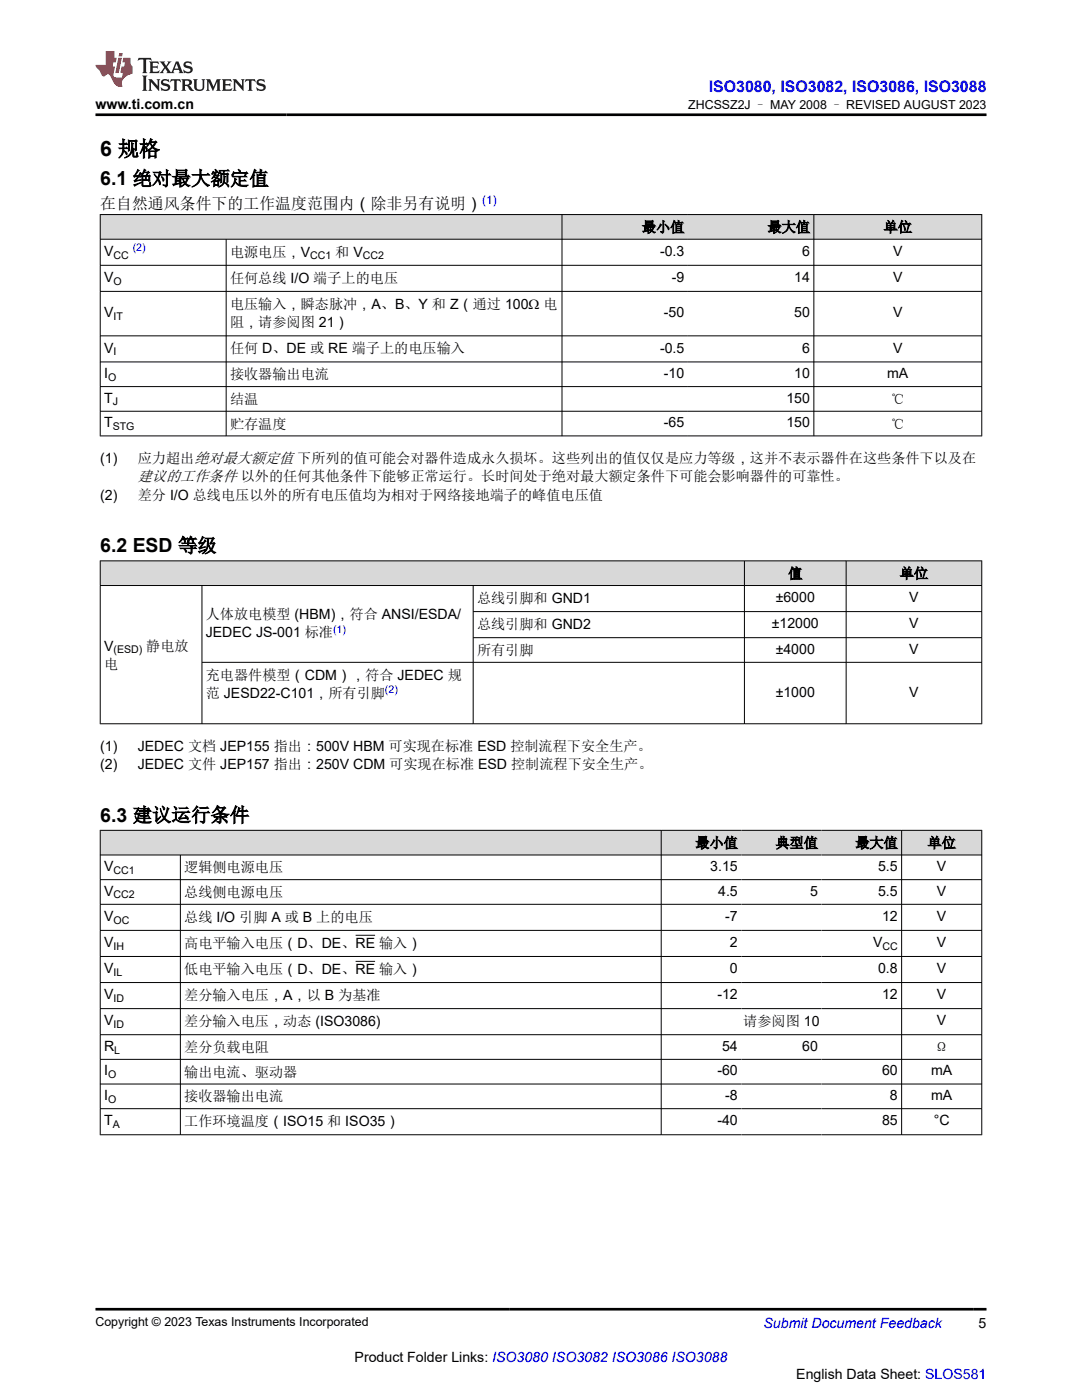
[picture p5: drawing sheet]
<svg xmlns="http://www.w3.org/2000/svg" width="216mm" height="279mm" viewBox="0 0 216 279" stroke-linecap="round" stroke-linejoin="round" font-family="sans-serif">
<g fill="#d8d8d8">
<path d="M20 42.8h175.9v4.9h-175.9z" fill-rule="evenodd"/>
<path d="M20.1 42.9h92v4.8h-92z" fill-rule="evenodd"/>
<path d="M112.2 42.9h25.1v4.8h-25.1z" fill-rule="evenodd"/>
<path d="M137.3 42.9h25v4.8h-25z" fill-rule="evenodd"/>
<path d="M162.5 42.9h33.3v4.8h-33.3z" fill-rule="evenodd"/>
</g>
<g fill="none" stroke="#000" stroke-width=".2">
<path d="M19.9 42.8h176.1M19.9 47.7h176.1M19.9 52.9h176.1M19.9 58.2h176.1M20 42.8v44.3M45.1 47.7v39.4M112.1 42.8v44.3M162.4 42.8v44.3M195.9 42.8v44.3M19.9 67h176.1M19.9 72.2h176.1M19.9 77.2h176.1"/>
<path d="M19.9 82.1h176.1M19.9 87h176.1"/>
</g>
<g fill="#d8d8d8">
<path d="M20 111.9h175.9v5h-175.9z" fill-rule="evenodd"/>
<path d="M20.1 112h128.4v4.8h-128.4z" fill-rule="evenodd"/>
<path d="M148.6 112h20.2v4.8h-20.2z" fill-rule="evenodd"/>
<path d="M168.9 112h26.9v4.8h-26.9z" fill-rule="evenodd"/>
</g>
<path d="M19.9 111.9h176.1M19.9 116.9h176.1M20 111.9v32.6M40.3 116.9v27.6M94.4 116.9v27.6M148.5 111.9v32.6M168.8 111.9v32.6M195.9 111.9v32.6M40.3 132.2h155.7M94.4 122.1h101.6M94.4 127.3h101.6M196 144.4h-176.1" fill="none" stroke="#000" stroke-width=".2"/>
<g fill="#d8d8d8">
<path d="M20 165.7h175.9v4.9h-175.9z" fill-rule="evenodd"/>
<path d="M20.1 165.8h111.8v4.8h-111.8z" fill-rule="evenodd"/>
<path d="M132 165.8h15.9v4.8h-15.9z" fill-rule="evenodd"/>
<path d="M147.9 165.8h16v4.8h-16z" fill-rule="evenodd"/>
<path d="M163.9 165.8h15.9v4.8h-15.9z" fill-rule="evenodd"/>
<path d="M180 165.8h15.8v4.8h-15.8z" fill-rule="evenodd"/>
</g>
<g fill="none" stroke="#000" stroke-width=".2">
<path d="M19.9 165.7h176.1M19.9 170.6h176.1M19.9 175.6h176.1M20 165.6v60.9M36 170.6v55.9M131.9 165.6v60.9M179.9 165.6v60.9M195.9 165.6v60.9M19.9 180.5h176.1M19.9 185.7h176.1M19.9 190.9h176.1M19.9 196.1h176.1"/>
<path d="M70.9 186.7h4M70.9 191.9h4M19.9 201.3h176.1M19.9 206.5h176.1M19.9 211.4h176.1M19.9 216.3h176.1M19.9 221.3h176.1M19.9 226.5h176.1"/>
</g>
<path d="M27.7 11.6l-.2 .5 .5-.2h.6v.1v2.2l-.2 .4h1l-.2-.4v-2.2v-.1h.5l.5 .2-.1-.5zM29.8 12.3l.2 .4v1.5l-.2 .4h1.9l.1-.6a1.08 1.08 0 0 1-1.3 .2v-.7h.6l.4 .2v-.7l-.4 .2h-.6v-.5l.2-.2a1 1 0 0 1 1 .3l-.1-.5zM31.8 12.3l1 1.1-1 1.2h.9l-.2-.2 .4-.8 .5 .8-.2 .2h1.6l-.2-.2 .1-.5h1l.1 .5-.1 .2h.9l-.2-.3-.8-2h-.5l-1 2.2-.8-1.1 .9-1.1h-.8l.2 .2-.5 .6-.3-.6 .1-.2zM35.2 12.7l.4 1h-.8zM36.8 12.4a.65 .65 0 0 0-.2 .7 .65 .65 0 0 0 .6 .5l.7 .1 .1 .3a.79 .79 0 0 1-.7 .4 .79 .79 0 0 1-.7-.5l.1 .7 .2-.1a.93 .93 0 0 0 1.1 .1 .93 .93 0 0 0 .4-1 1.46 1.46 0 0 0-1.2-.6l-.1-.3a1.09 1.09 0 0 1 1.2 .2l-.2-.6-.1 .1-.6-.2zM28.4 15.1l.2 .4v2.2l-.2 .4h1l-.2-.4v-2.2l.2-.4zM29.6 15.8l.2 .4v1.5l-.2 .4h.8l-.3-.4v-1.3l1.7 1.8v-2l.2-.4h-.8l.2 .2 .1 1.1-1.2-1.3zM32.3 15.9a.65 .65 0 0 0-.2 .8 .65 .65 0 0 0 .7 .4l.6 .2 .1 .2a.79 .79 0 0 1-.7 .4 .79 .79 0 0 1-.7-.5l.1 .7 .2-.1a.93 .93 0 0 0 1.1 .1 .93 .93 0 0 0 .4-.9 1.46 1.46 0 0 0-1.2-.6l-.1-.4a1.09 1.09 0 0 1 1.2 .2l-.2-.6-.1 .1-.6-.1zM34.1 15.8l-.1 .6a.63 .63 0 0 1 .7-.3l.1 1.6-.3 .4h1l-.2-.4v-1.6a.66 .66 0 0 1 .8 .3l-.1-.6zM36.2 15.8l.2 .4v1.5l-.2 .4h.9l-.2-.2v-.7h.5l.1 .2a.79 .79 0 0 0 1.2 .6l-1-.9a.61 .61 0 0 0 .6-.6 .61 .61 0 0 0-.5-.7zM36.9 16.1h.2a.47 .47 0 0 1 .5 .1 .47 .47 0 0 1 .1 .5l-.2 .1-.6 .1zM38.5 15.8l.2 .2a2.27 2.27 0 0 0 .4 2 1.04 1.04 0 0 0 1.7-.7v-1.3l.2-.2h-.8l.2 .4v1.1a.6 .6 0 0 1-.6 .6 .6 .6 0 0 1-.6-.6v-1.1l.3-.4zM41.1 15.8l.2 .4v1.5l-.2 .4h.7l-.2-.4v-1.4l.9 1.9 .8-1.9v1.4l-.2 .4h1l-.3-.4v-1.5l.3-.4h-.8l-.7 1.5-.7-1.5zM44.3 15.8l.2 .4v1.5l-.2 .4h1.9l.1-.6a1.09 1.09 0 0 1-1.3 .2v-.7h.6l.4 .2v-.6l-.4 .2h-.6v-.6l.2-.1a1.01 1.01 0 0 1 1 .3l-.1-.6zM46.4 15.8l.3 .4v1.5l-.3 .4h.8l-.2-.4v-1.3l1.6 1.8v-2l.2-.4h-.7l.2 .2v1.1l-1.2-1.3zM49 15.8l-.1 .6a.63 .63 0 0 1 .8-.3v1.6l-.3 .4h1l-.2-.4v-1.6a.66 .66 0 0 1 .8 .3l-.1-.6zM51.4 15.9a.65 .65 0 0 0-.2 .8 .65 .65 0 0 0 .6 .4l.6 .2 .2 .2a.79 .79 0 0 1-.8 .4 .79 .79 0 0 1-.6-.5l.1 .7 .2-.1a.93 .93 0 0 0 1 .1 .93 .93 0 0 0 .5-.9 1.46 1.46 0 0 0-1.3-.6l-.1-.4a1.09 1.09 0 0 1 1.3 .2l-.2-.6-.2 .1-.5-.1z" fill="#231f20"/>
<path d="M21.1 10.2v2.8h-2.1l.1 .3 .9 1a.95 .95 0 0 0 .9 .9 .59 .59 0 0 1 .6-.4 .59 .59 0 0 1 .5 .4l.4 .7a1.59 1.59 0 0 0 2.1 1.4 1.61 1.61 0 0 1 1-2.3l1-.3-.1-1.5a1.59 1.59 0 0 1-.4-1.7h-1.4l-.2 .9h.5l-.1 .9h-.5l-.2 1v.2l.4 .1-.2 .9h-.6a.73 .73 0 0 1-1.1-.7l.3-1.5h-.5l.2-.9h.5l.2-.9h-.5v-1.3zM23.6 11.5l-.6 3.1h.7l.6-3.1zM23.8 10.6l-.1 .6h.7l.1-.6z" fill="#ed1c24"/>
<path d="M19 22.9h177.8M19 261.3h177.8" fill="none" stroke="#000" stroke-width=".53"/>
<text font-size="4.2" x="20" y="31.2">6 规格</text>
<g font-size="3.9">
<text x="20" y="37">6.1 绝对最大额定值</text>
<text x="20" y="110.2">6.2 ESD 等级</text>
<text x="20" y="164">6.3 建议运行条件</text>
</g>
<text font-size="3.2" fill="#00f" x="141.4" y="18.3">ISO3080, ISO3082, ISO3086, ISO3088</text>
<text font-size="3.2" x="20" y="41.7">在自然通风条件下的工作温度范围内（除非另有说明）</text>
<text font-size="3" x="27.5" y="96">建议的工作条件 以外的任何其他条件下能够正常运行。长时间处于绝对最大额定条件下可能会影响器件的可靠性。</text>
<g font-size="2.8">
<text x="19" y="21.7">www.ti.com.cn</text>
<text x="128.1" y="46.3">最小值</text>
<text x="153.2" y="46.3">最大值</text>
<text x="176.3" y="46.3">单位</text>
<text x="20.8" y="51.1">V</text>
<text x="45.9" y="51.2">电源电压，V</text>
<text x="66.9" y="51.2">和 V</text>
<text x="131.7" y="51.1">-0.3</text>
<text x="160.1" y="51.1">6</text>
<text x="178.2" y="51.1">V</text>
<text x="20.8" y="56.3">V</text>
<text x="45.9" y="56.4">任何总线 I/O 端子上的电压</text>
<text x="134.1" y="56.3">-9</text>
<text x="158.5" y="56.3">14</text>
<text x="178.2" y="56.3">V</text>
<text x="20.8" y="63.3">V</text>
<text x="45.9" y="61.6">电压输入，瞬态脉冲，A、B、Y 和 Z（通过 100Ω 电</text>
<text x="45.9" y="65.3">阻，请参阅图 21）</text>
<text x="132.5" y="63.3">-50</text>
<text x="158.5" y="63.3">50</text>
<text x="178.2" y="63.3">V</text>
<text x="20.8" y="70.4">V</text>
<text x="45.9" y="70.5">任何 D、DE 或 RE 端子上的电压输入</text>
<text x="131.7" y="70.4">-0.5</text>
<text x="160.1" y="70.4">6</text>
<text x="178.2" y="70.4">V</text>
<text x="20.8" y="75.4">I</text>
<text x="45.9" y="75.7">接收器输出电流</text>
<text x="132.5" y="75.4">-10</text>
<text x="158.5" y="75.4">10</text>
<text x="177" y="75.4">mA</text>
<text x="20.8" y="80.3">T</text>
<text x="45.9" y="80.6">结温</text>
<text x="156.9" y="80.3">150</text>
<text x="177.7" y="80.6">℃</text>
<text x="20.8" y="85.3">T</text>
<text x="45.9" y="85.5">贮存温度</text>
<text x="132.5" y="85.3">-65</text>
<text x="156.9" y="85.3">150</text>
<text x="177.7" y="85.5">℃</text>
<text x="20" y="92.3">(1)</text>
<text x="27.5" y="92.3">应力超出绝对最大额定值 下所列的值可能会对器件造成永久损坏。这些列出的值仅仅是应力等级，这并不表示器件在这些条件下以及在</text>
<text x="20" y="99.7">(2)</text>
<text x="27.5" y="99.7">差分 I/O 总线电压以外的所有电压值均为相对于网络接地端子的峰值电压值</text>
<text x="157.3" y="115.4">值</text>
<text x="179.5" y="115.4">单位</text>
<text x="41.1" y="123.6">人体放电模型 (HBM)，符合 ANSI/ESDA/</text>
<text x="95.2" y="120.3">总线引脚和 GND1</text>
<text x="95.2" y="125.5">总线引脚和 GND2</text>
<text x="154" y="125.4">±12000</text>
<text x="154.8" y="120.2">±6000</text>
<text x="181.4" y="120.2">V</text>
<text x="181.4" y="125.4">V</text>
<text x="20.8" y="129.8">V</text>
<text x="29.2" y="129.8">静电放</text>
<text x="41.1" y="127.2">JEDEC JS-001 标准</text>
<text x="95.2" y="130.7">所有引脚</text>
<text x="154.8" y="130.5">±4000</text>
<text x="181.4" y="130.5">V</text>
<text x="20.8" y="133.5">电</text>
<text x="41.1" y="135.7">充电器件模型（CDM），符合 JEDEC 规</text>
<text x="41.1" y="139.3">范 JESD22-C101，所有引脚</text>
<text x="154.8" y="139">±1000</text>
<text x="181.4" y="139">V</text>
<text x="20" y="149.8">(1)</text>
<text x="27.5" y="149.8">JEDEC 文档 JEP155 指出：500V HBM 可实现在标准 ESD 控制流程下安全生产。</text>
<text x="20" y="153.5">(2)</text>
<text x="27.5" y="153.5">JEDEC 文件 JEP157 指出：250V CDM 可实现在标准 ESD 控制流程下安全生产。</text>
<text x="20.8" y="173.8">V</text>
<text x="138.8" y="169.2">最小值</text>
<text x="141.7" y="173.8">3.15</text>
<text x="154.7" y="169.2">典型值</text>
<text x="170.7" y="169.2">最大值</text>
<text x="175.2" y="173.8">5.5</text>
<text x="185.1" y="169.2">单位</text>
<text x="187" y="173.8">V</text>
<text x="20.8" y="178.7">V</text>
<text x="36.8" y="174.1">逻辑侧电源电压</text>
<text x="36.8" y="179">总线侧电源电压</text>
<text x="143.3" y="178.7">4.5</text>
<text x="161.6" y="178.7">5</text>
<text x="175.2" y="178.7">5.5</text>
<text x="187" y="178.7">V</text>
<text x="20.8" y="183.8">V</text>
<text x="36.8" y="183.9">总线 I/O 引脚 A 或 B 上的电压</text>
<text x="144.7" y="183.8">-7</text>
<text x="176" y="183.8">12</text>
<text x="187" y="183.8">V</text>
<text x="20.8" y="189">V</text>
<text x="36.8" y="189.2">高电平输入电压（D、DE、RE 输入）</text>
<text x="145.7" y="189">2</text>
<text x="174.2" y="189">V</text>
<text x="187" y="189">V</text>
<text x="20.8" y="194.2">V</text>
<text x="36.8" y="194.4">低电平输入电压（D、DE、RE 输入）</text>
<text x="145.7" y="194.2">0</text>
<text x="175.2" y="194.2">0.8</text>
<text x="187" y="194.2">V</text>
<text x="20.8" y="199.4">V</text>
<text x="36.8" y="199.6">差分输入电压，A，以 B 为基准</text>
<text x="143.1" y="199.4">-12</text>
<text x="176" y="199.4">12</text>
<text x="187" y="199.4">V</text>
<text x="20.8" y="204.6">V</text>
<text x="20.8" y="209.7">R</text>
<text x="36.8" y="204.8">差分输入电压，动态 (ISO3086)</text>
<text x="36.8" y="210">差分负载电阻</text>
<text x="144.1" y="209.7">54</text>
<text x="148.3" y="204.8">请参阅图 10</text>
<text x="160.1" y="209.7">60</text>
<text x="186.5" y="210">Ω</text>
<text x="187" y="204.6">V</text>
<text x="20.8" y="214.6">I</text>
<text x="36.8" y="214.9">输出电流、驱动器</text>
<text x="143.1" y="214.6">-60</text>
<text x="176" y="214.6">60</text>
<text x="185.8" y="214.6">mA</text>
<text x="20.8" y="219.5">I</text>
<text x="36.8" y="219.8">接收器输出电流</text>
<text x="144.7" y="219.5">-8</text>
<text x="177.6" y="219.5">8</text>
<text x="185.8" y="219.5">mA</text>
<text x="20.8" y="224.6">T</text>
<text x="36.8" y="224.7">工作环境温度（ISO15 和 ISO35）</text>
<text x="143.1" y="224.6">-40</text>
<text x="176" y="224.6">85</text>
<text x="186.3" y="224.6">°C</text>
<text x="195.3" y="265">5</text>
<text x="70.8" y="271.9">Product Folder Links: ISO3080 ISO3082 ISO3086 ISO3088</text>
<text x="158.9" y="275.3">English Data Sheet: SLOS581</text>
</g>
<text font-size="2.8" fill="#00f" x="152.4" y="265">Submit Document Feedback</text>
<g font-size="2.5">
<text x="137.3" y="21.8">ZHCSSZ2J – MAY 2008 – REVISED AUGUST 2023</text>
<text x="19" y="264.7">Copyright © 2023 Texas Instruments Incorporated</text>
</g>
<text font-size="2.4" fill="#00f" x="96.2" y="40.6">(1)</text>
<g font-size="2.1">
<text x="22.6" y="51.6">CC</text>
<text x="61.9" y="51.8">CC1</text>
<text x="72.4" y="51.8">CC2</text>
<text x="22.6" y="56.8">O</text>
<text x="22.6" y="63.9">IT</text>
<text x="22.6" y="70.9">I</text>
<text x="21.6" y="76">O</text>
<text x="22.5" y="80.9">J</text>
<text x="22.5" y="85.8">STG</text>
<text x="22.6" y="130.4">(ESD)</text>
<text x="22.6" y="174.4">CC1</text>
<text x="22.6" y="179.3">CC2</text>
<text x="22.6" y="184.4">OC</text>
<text x="22.6" y="189.6">IH</text>
<text x="176.1" y="189.6">CC</text>
<text x="22.6" y="194.8">IL</text>
<text x="22.6" y="200">ID</text>
<text x="22.6" y="205.2">ID</text>
<text x="21.6" y="215.2">O</text>
<text x="22.8" y="210.3">L</text>
<text x="21.6" y="220.1">O</text>
<text x="22.5" y="225.2">A</text>
</g>
<g font-size="2.1" fill="#00f">
<text x="26.5" y="50.1">(2)</text>
<text x="66.5" y="126.3">(1)</text>
<text x="76.8" y="138.4">(2)</text>
</g>
</svg>
